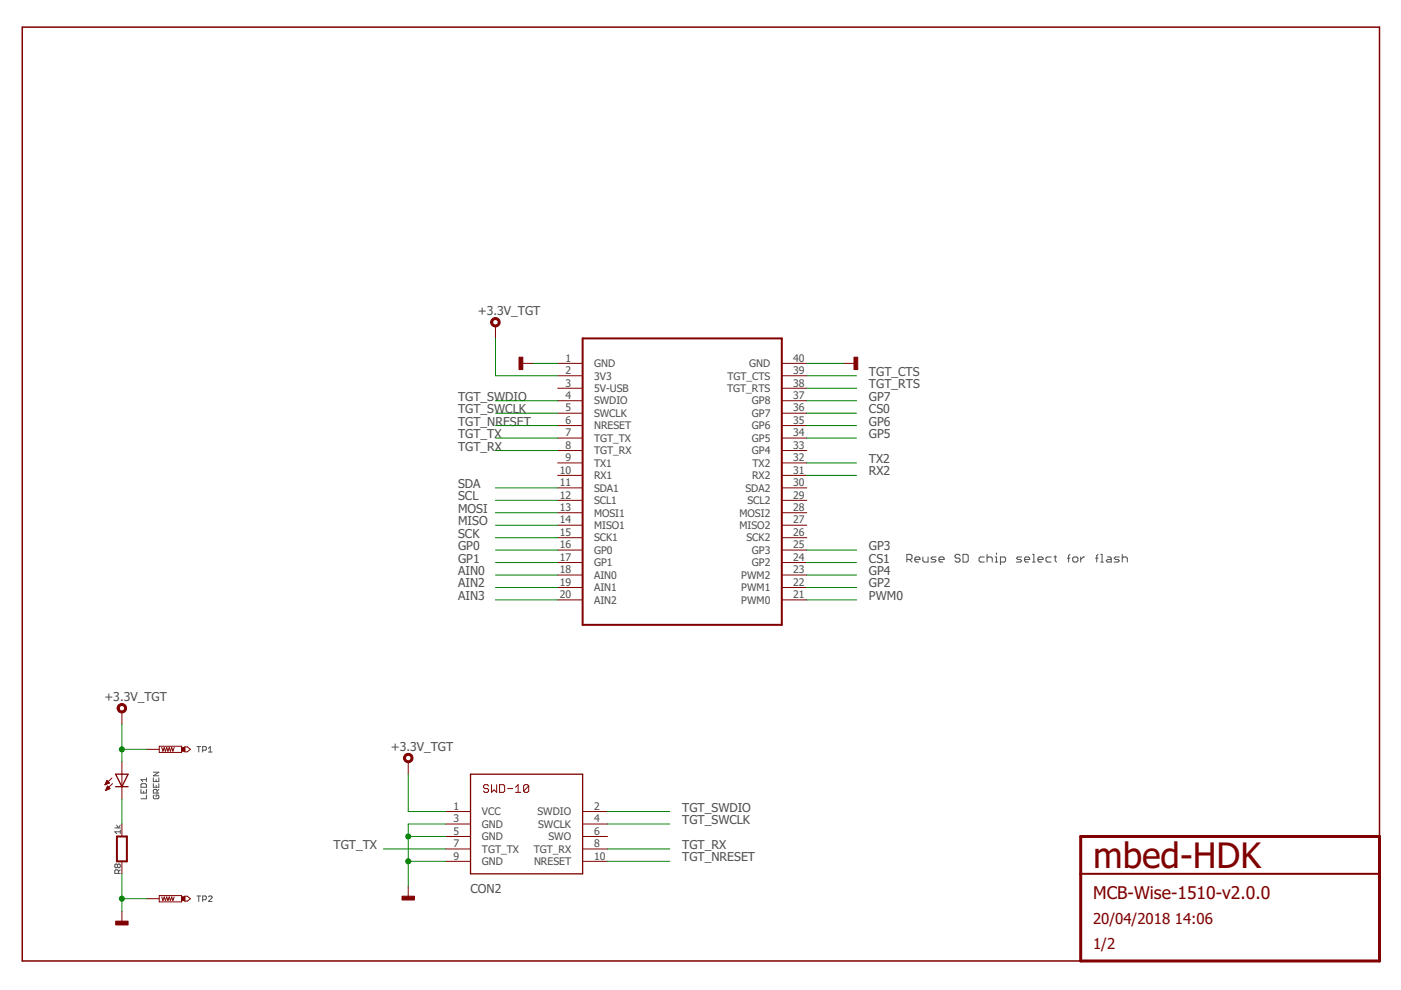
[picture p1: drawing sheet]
<svg xmlns="http://www.w3.org/2000/svg" width="297mm" height="210mm" viewBox="0 0 297 210" stroke-linecap="round" stroke-linejoin="round" font-family="sans-serif">
<g fill="none" stroke="#505050" stroke-width=".21">
<path d="M192.3 118.6h.8l.3-.3v-.5l-.3-.3h-.8v1.7M192.8 118.6l.6 .6M194 118.6h1.1v-.3l-.3-.2h-.6l-.2 .2v.6l.2 .3h.6M195.7 118.1v.8l.2 .3h.9v-1.1M198.5 118.1h-.8l-.3 .2 .3 .3h.5l.3 .3-.3 .3h-.8M199.1 118.6h1.1v-.3l-.3-.2h-.6l-.2 .2v.6l.2 .3h.6M203.6 117.8l-.3-.3h-.5l-.3 .3v.3l.3 .2h.5l.3 .3v.3l-.3 .3h-.5l-.3-.3M204.2 117.5h.8l.3 .3v1.1l-.3 .3h-.8zM208.7 118.1h-.8l-.3 .2v.6l.3 .3h.8M209.3 118.3l.2-.2h.6l.3 .2v.9M209.3 117.5v1.7M211 119.2h.5"/>
<path d="M211 118.1h.3v1.1M211.3 117.3v.2M212.1 119.2h.8l.3-.3v-.6l-.3-.2h-.8v1.6M216.6 118.1h-.8l-.3 .2 .3 .3h.5l.3 .3-.3 .3h-.8M217.2 118.6h1.1v-.3l-.3-.2h-.5l-.3 .2v.6l.3 .3h.5M218.9 117.5h.3v1.7M218.9 119.2h.6M220.1 118.6h1v-.3l-.2-.2h-.6l-.2 .2v.6l.2 .3h.6M222.9 118.1h-.9l-.2 .2v.6l.2 .3h.9M223.5 118.1h.5M223.7 117.8v1.1l.3 .3M226.3 118.3h.5"/>
<path d="M226.8 117.5l-.2 .3v1.4M227.4 118.3l.3-.2h.6l.2 .2v.6l-.2 .3h-.6l-.3-.3zM229.1 118.1v1.1M230 118.1h-.3l-.6 .5M232.3 118.3h.5M232.8 117.5l-.3 .3v1.4M233.4 117.5h.3v1.7M233.4 119.2h.5M234.8 118.1h.6l.2 .2v.9h-.8l-.3-.3 .3-.3h.8M237.3 118.1h-.8l-.3 .2 .3 .3h.5l.3 .3-.3 .3h-.8M237.9 118.3l.3-.2h.5l.3 .2v.9M237.9 117.5v1.7"/>
<path d="M41.8 158.3h.7M42.1 158.3v1.1M43 159.1h.6l.2-.2v-.4l-.2-.2h-.6v1.1M44.2 158.7l.4-.4v1.1M44.2 159.4h.8M24.3 175.5h1.2M24.7 174.9l.4 .6 .4-.6M25.5 176.4h-1.2l.4 .3M25.5 176v.7M29.9 167.4v.7h1.2v-.7M30.1 166.2h.7l.3 .1v.6h-1.2v-.6zM30.5 167.7v.4"/>
<path d="M31.1 168.6v.8h-1.2M31.1 164.9v.8M31.1 165.3h-1.2l.4 .4M32.5 164.9v.8h1.2v-.8M32.5 166.2v.7h1.2v-.7M32.5 163.7h1.2l-1.2 .8h1.2M32.7 168.6l-.2 .2v.4l.2 .2h.8l.2-.2v-.4l-.2-.2h-.4v.4M33.1 165.3v.4M33.1 166.5v.4M33.3 168.1v-.5l-.2-.2h-.4l-.2 .2v.5h1.2M33.7 167.4l-.4 .3M24.9 183.4l.2-.2 .4 .2v.4l-.2 .2-.4-.2"/>
<path d="M24.9 183.4l-.2-.2-.4 .2v.4l.2 .2 .4-.2M24.9 183.4v.4M25.1 185.2v-.6l-.2-.2h-.4l-.2 .2v.6h1.2M25.5 184.4l-.4 .4M41.8 190h.7M42.1 190v1.1M43 190.8h.6l.2-.3v-.3l-.2-.2h-.6v1.1M44.2 190.2l.2-.2h.4l.2 .2v.2l-.8 .7h.8"/>
</g>
<path d="M292.5 177.4v-171.6h-287.8v198h224.4" fill="none" stroke="#800000" stroke-width=".32"/>
<path d="M229.1 177.4h63.4v26.4h-63.4z" fill="none" stroke="#800000" stroke-width=".63"/>
<path d="M123.5 71.8h42.3v60.7h-42.3zM24.8 177.4h2.1v5.2h-2.1zM229.1 185.3h63.4" fill="none" stroke="#800000" stroke-width=".42"/>
<g fill="none" stroke="#800000" stroke-width=".21">
<path d="M105.1 69.1v2.7M110.3 77h2.7M118.2 77h5.3M118.2 79.7h5.3M165.8 77h5.2M165.8 79.7h5.2M179 77h2.6M118.2 82.3h5.3M118.2 85h5.3M118.2 87.6h5.3M118.2 90.2h5.3M118.2 92.9h5.3"/>
<path d="M118.2 95.5h5.3M118.2 98.1h5.3M165.8 82.3h5.2M165.8 85h5.2M165.8 87.6h5.2M165.8 90.2h5.2M165.8 92.9h5.2M165.8 95.5h5.2M165.8 98.1h5.2M118.2 100.8h5.3M118.2 103.4h5.3M118.2 106.1h5.3"/>
<path d="M118.2 108.7h5.3M118.2 111.4h5.3M118.2 114h5.3M118.2 116.6h5.3M118.2 119.3h5.3M165.8 100.8h5.2M165.8 103.4h5.2M165.8 106.1h5.2M165.8 108.7h5.2M165.8 111.4h5.2M165.8 114h5.2M165.8 116.6h5.2"/>
<path d="M165.8 119.3h5.2M118.2 121.9h5.3M118.2 124.6h5.3M118.2 127.2h5.3M165.8 121.9h5.2M165.8 124.6h5.2M165.8 127.2h5.2M25.8 151v2.6M31.1 158.9h2.7M33.8 158.2h4.7v1.3h-4.7zM34.3 158.5l.2 .8 .3-.8 .3 .8 .2-.8 .3 .8 .3-.8 .2 .8 .3-.8 .3 .8 .2-.8M39.2 158.3h.5l.7 .6-.7 .5h-.5z"/>
<path d="M22.3 166.4h.1M22.3 166.3h.3M22.4 166.1h.5M22.4 166h.8M22.4 167.5h.1M22.5 167.4h.3M22.5 165.9h.6M22.5 165.8h.5M22.5 167.3h.6M22.6 167.2h.7M22.6 165.6h.2M22.6 165.5h.1"/>
<path d="M22.6 167h.6M22.7 165.5l-.4 .9M22.7 165.5l.5 .5-.9 .4M22.7 166.9h.4M22.8 166.8h.1M23.3 167.2l-.5-.5-.4 .9M23.3 167.2l-.9 .4M23.7 165l-1.4 1.4M23.9 166.1l-1.5 1.5M25.8 161.5v7.9M25.8 174.7v2.7M86.6 161.5v2.6"/>
<path d="M94.5 172.1h5.3M94.5 174.7h5.3M94.5 177.4h5.3M103.6 166.6l-.3-.2h-.5l-.3 .2v.3l.3 .3h.5l.3 .3v.2l-.3 .3h-.5l-.3-.3M104.2 166.4v1.6l.6-.5 .5 .5v-1.6M105.9 166.4h.8l.3 .2v1.1l-.3 .3h-.8zM107.6 167.2h1.1M109.3 168h1.1M109.3 166.9l.6-.5v1.6M112.1 166.6l-.3-.2h-.5l-.3 .2v1.1M112.1 166.6v1.1l-.3 .3h-.5l-.3-.3M112.1 166.6l-1.1 1.1"/>
<path d="M123.5 172.1h5.3M123.5 174.7h5.3M123.5 177.4h5.3M25.8 182.6v2.7M25.8 193.2v2.6M31.1 190.5h2.7M33.8 189.9h4.7v1.3h-4.7zM34.3 190.2l.2 .7 .3-.7 .3 .7 .2-.7 .3 .7 .3-.7 .2 .7 .3-.7 .3 .7 .2-.7M39.2 190h.5l.7 .5-.7 .6h-.5zM86.6 187.9v2.6M94.5 180h5.3M94.5 182.6h5.3"/>
<path d="M123.5 180h5.3M123.5 182.6h5.3"/>
</g>
<g fill="#800000" stroke="#800000" stroke-width=".21">
<path d="M110 75.7h.8v2.7h-.8z"/>
<path d="M181.1 75.7h.8v2.7h-.8z"/>
<path d="M24.5 195.3h2.7v.8h-2.7z"/>
<path d="M38.5 158.5h.7v.8h-.7z"/>
<path d="M38.5 190.1h.7v.8h-.7z"/>
<path d="M85.2 190h2.7v.8h-2.7z"/>
</g>
<g fill="#800000" stroke="#800000" stroke-width=".21">
<path d="M104.2 67.7a1.01 1.01 0 0 1 1.7 0 1.01 1.01 0 0 1-.5 1.6 1.01 1.01 0 0 1-1.4-1h.5a.59 .59 0 0 1 .8-.5 .59 .59 0 0 1 .1 1 .59 .59 0 0 1-.9-.3v-.2h-.5z" fill-rule="evenodd"/>
<path d="M25 149.6a1.01 1.01 0 0 1 1.7 0 1.01 1.01 0 0 1-.5 1.5 1.01 1.01 0 0 1-1.4-.9h.5a.58 .58 0 0 1 .7-.6 .58 .58 0 0 1 .2 .9 .58 .58 0 0 1-.9-.2v-.1h-.5z" fill-rule="evenodd"/>
<path d="M85.7 160.1a1.01 1.01 0 0 1 1.7 0 1.01 1.01 0 0 1-.5 1.6 1.01 1.01 0 0 1-1.3-1h.4a.59 .59 0 0 1 .8-.5 .59 .59 0 0 1 .1 1 .59 .59 0 0 1-.9-.3v-.2h-.4z" fill-rule="evenodd"/>
</g>
<path d="M24.5 164.1h2.7l-1.4 2.7zM24.5 166.8h2.7M99.8 164.1h23.7v21.2h-23.7z" fill="none" stroke="#800000" stroke-width=".28"/>
<g fill="none" stroke="#008000" stroke-width=".21">
<path d="M105.1 71.8v7.9h13.1M113 77h5.2M171 77h8M171 79.7h10.6M105.1 92.9h13.1M105.1 95.5h13.1M105.1 90.2h13.1M105.1 87.6h13.1M105.1 85h13.1M171 92.9h10.6M171 90.2h10.6M171 87.6h10.6"/>
<path d="M171 85h10.6M171 82.3h10.6M171 98.1h10.6M105.1 103.4h13.1M105.1 106.1h13.1M105.1 108.7h13.1M105.1 111.4h13.1M105.1 114h13.1M105.1 116.6h13.1M105.1 119.3h13.1M171 116.6h10.6M171 119.3h10.6"/>
<path d="M171 100.8h10.6M105.1 121.9h13.1M105.1 124.6h13.1M105.1 127.2h13.1M171 121.9h10.6M171 124.6h10.6M171 127.2h10.6M25.8 153.6v7.9M25.8 158.9h5.3M25.8 169.4v5.3M86.6 164.1v8h7.9M86.6 177.4h7.9"/>
<path d="M94.5 174.7h-7.9v13.2M128.8 174.7h13.2M128.8 172.1h13.2M25.8 185.3v7.9M25.8 190.5h5.3M81.3 180h13.2M86.6 182.6h7.9M128.8 182.6h13.2M128.8 180h13.2"/>
</g>
<g fill="#008000" stroke="#008000" stroke-width=".21">
<circle cx="25.8" cy="190.5" r=".53"/>
<circle cx="86.6" cy="177.4" r=".53"/>
<circle cx="86.6" cy="182.6" r=".53"/>
<circle cx="25.8" cy="158.9" r=".53"/>
</g>
<text font-size="7.5" fill="#800000" x="231.8" y="184">mbed-HDK</text>
<text font-size="3.7" fill="#800000" x="231.8" y="190.6">MCB-Wise-1510-v2.0.0</text>
<g font-size="3.2" fill="#800000">
<text x="231.8" y="195.8">20/04/2018</text>
<text x="249.1" y="195.8">14:06</text>
<text x="231.8" y="201.1">1/2</text>
</g>
<g font-size="2.6" fill="#505050">
<text x="101.3" y="66.7">+3.3V_TGT</text>
<text x="184.2" y="79.7">TGT_CTS</text>
<text x="184.2" y="82.3">TGT_RTS</text>
<text x="97.1" y="85">TGT_SWDIO</text>
<text x="97.1" y="87.6">TGT_SWCLK</text>
<text x="184.2" y="87.6">CS0</text>
<text x="184.2" y="85">GP7</text>
<text x="97.1" y="92.9">TGT_TX</text>
<text x="97.1" y="95.5">TGT_RX</text>
<text x="97.1" y="90.2">TGT_NRESET</text>
<text x="184.2" y="92.9">GP5</text>
<text x="184.2" y="90.2">GP6</text>
<text x="184.2" y="98.2">TX2</text>
<text x="184.2" y="100.8">RX2</text>
<text x="97.1" y="103.4">SDA</text>
<text x="97.1" y="106.1">SCL</text>
<text x="97.1" y="108.7">MOSI</text>
<text x="97.1" y="111.4">MISO</text>
<text x="97.1" y="114">SCK</text>
<text x="97.1" y="116.6">GP0</text>
<text x="97.1" y="119.3">GP1</text>
<text x="184.2" y="119.3">CS1</text>
<text x="184.2" y="116.6">GP3</text>
<text x="97.1" y="121.9">AIN0</text>
<text x="97.1" y="124.6">AIN2</text>
<text x="184.2" y="124.6">GP2</text>
<text x="184.2" y="121.9">GP4</text>
<text x="97.1" y="127.2">AIN3</text>
<text x="184.2" y="127.2">PWM0</text>
<text x="22.1" y="148.6">+3.3V_TGT</text>
<text x="82.9" y="159.1">+3.3V_TGT</text>
<text x="144.6" y="172.1">TGT_SWDIO</text>
<text x="70.7" y="180">TGT_TX</text>
<text x="144.6" y="180">TGT_RX</text>
<text x="144.6" y="174.7">TGT_SWCLK</text>
<text x="144.6" y="182.6">TGT_NRESET</text>
<text x="99.8" y="189.2">CON2</text>
</g>
<g font-size="2.2" fill="#505050">
<text x="119.9" y="76.7">1</text>
<text x="126" y="77.8">GND</text>
<text x="158.9" y="77.8">GND</text>
<text x="168.2" y="76.7">40</text>
<text x="119.9" y="79.3">2</text>
<text x="119.9" y="82">3</text>
<text x="126" y="80.5">3V3</text>
<text x="126" y="83.1">5V-USB</text>
<text x="154.2" y="83.1">TGT_RTS</text>
<text x="154.2" y="80.5">TGT_CTS</text>
<text x="168.2" y="82">38</text>
<text x="168.2" y="79.3">39</text>
<text x="119.9" y="84.6">4</text>
<text x="119.9" y="87.2">5</text>
<text x="119.9" y="89.9">6</text>
<text x="126" y="85.8">SWDIO</text>
<text x="126" y="88.4">SWCLK</text>
<text x="159.4" y="88.4">GP7</text>
<text x="159.4" y="85.8">GP8</text>
<text x="168.2" y="89.9">35</text>
<text x="168.2" y="87.2">36</text>
<text x="168.2" y="84.6">37</text>
<text x="119.9" y="92.5">7</text>
<text x="119.9" y="95.1">8</text>
<text x="126" y="91">NRESET</text>
<text x="126" y="93.7">TGT_TX</text>
<text x="159.4" y="93.7">GP5</text>
<text x="159.4" y="91">GP6</text>
<text x="168.2" y="95.1">33</text>
<text x="168.2" y="92.5">34</text>
<text x="118.7" y="100.4">10</text>
<text x="119.9" y="97.8">9</text>
<text x="126" y="96.3">TGT_RX</text>
<text x="126" y="99">TX1</text>
<text x="126" y="101.6">RX1</text>
<text x="159.4" y="96.3">GP4</text>
<text x="159.5" y="101.6">RX2</text>
<text x="159.5" y="99">TX2</text>
<text x="168.2" y="100.4">31</text>
<text x="168.2" y="97.8">32</text>
<text x="118.7" y="103.1">11</text>
<text x="118.7" y="105.7">12</text>
<text x="126" y="104.2">SDA1</text>
<text x="126" y="106.9">SCL1</text>
<text x="158.1" y="104.2">SDA2</text>
<text x="158.5" y="106.9">SCL2</text>
<text x="168.2" y="105.7">29</text>
<text x="168.2" y="103.1">30</text>
<text x="118.7" y="108.3">13</text>
<text x="118.7" y="111">14</text>
<text x="118.7" y="113.6">15</text>
<text x="126" y="109.5">MOSI1</text>
<text x="126" y="112.1">MISO1</text>
<text x="156.8" y="112.2">MISO2</text>
<text x="156.8" y="109.5">MOSI2</text>
<text x="168.2" y="113.6">26</text>
<text x="168.2" y="111">27</text>
<text x="168.2" y="108.3">28</text>
<text x="118.7" y="116.3">16</text>
<text x="118.7" y="118.9">17</text>
<text x="126" y="114.8">SCK1</text>
<text x="126" y="117.4">GP0</text>
<text x="158.3" y="114.8">SCK2</text>
<text x="159.4" y="117.4">GP3</text>
<text x="168.2" y="118.9">24</text>
<text x="168.2" y="116.3">25</text>
<text x="118.7" y="121.5">18</text>
<text x="118.7" y="124.2">19</text>
<text x="126" y="120.1">GP1</text>
<text x="126" y="122.7">AIN0</text>
<text x="126" y="125.3">AIN1</text>
<text x="157.2" y="125.4">PWM1</text>
<text x="157.2" y="122.7">PWM2</text>
<text x="159.4" y="120.1">GP2</text>
<text x="168.2" y="124.2">22</text>
<text x="168.2" y="121.5">23</text>
<text x="118.7" y="126.8">20</text>
<text x="126" y="128">AIN2</text>
<text x="157.2" y="128">PWM0</text>
<text x="168.2" y="126.8">21</text>
<text x="96.1" y="171.7">1</text>
<text x="102.2" y="172.9">VCC</text>
<text x="114" y="172.9">SWDIO</text>
<text x="126" y="171.7">2</text>
<text x="96.1" y="174.3">3</text>
<text x="96.1" y="177">5</text>
<text x="96.1" y="179.6">7</text>
<text x="102.2" y="175.5">GND</text>
<text x="102.2" y="178.1">GND</text>
<text x="114.1" y="175.5">SWCLK</text>
<text x="116.3" y="178.1">SWO</text>
<text x="126" y="174.3">4</text>
<text x="126" y="177">6</text>
<text x="126" y="179.6">8</text>
<text x="96.1" y="182.3">9</text>
<text x="102.2" y="180.8">TGT_TX</text>
<text x="102.2" y="183.4">GND</text>
<text x="113.2" y="180.8">TGT_RX</text>
<text x="113.2" y="183.4">NRESET</text>
<text x="126" y="182.3">10</text>
</g>
</svg>
